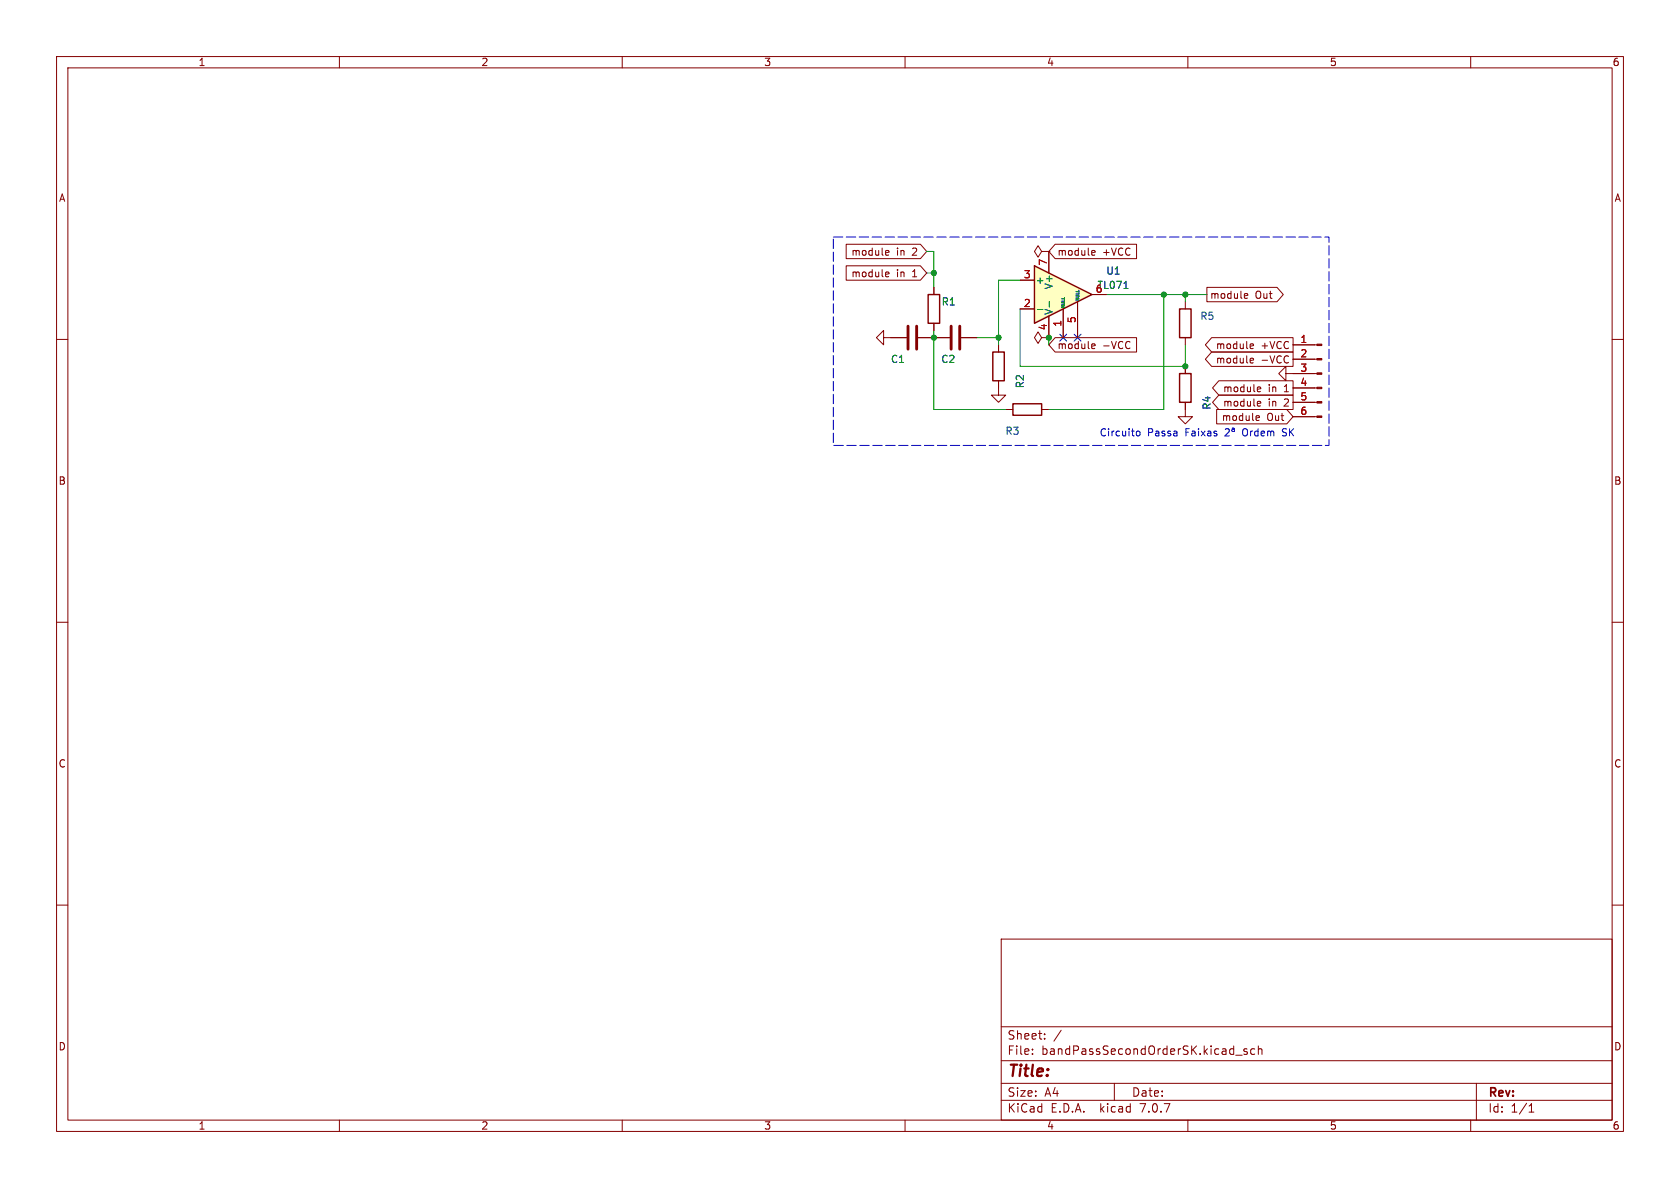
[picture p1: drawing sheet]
<svg xmlns="http://www.w3.org/2000/svg" width="297mm" height="210mm" viewBox="0 0 297 210" stroke-linecap="round" stroke-linejoin="round" font-family="sans-serif">
<g fill="none" stroke="#840000" stroke-width=".18">
<path d="M10 10h277v190h-277zM12 12h273v186h-273zM60 10v2M110 10v2M160 10v2M210 10v2M260 10v2M10 60h2M156.2 59.7v-1.3l-1.3 1.3 1.3 1.3v-1.3h4.1M162.3 59.7h2.8M184.1 59.7l-.6-1-.6 1 .6 1 .6-1h1.3M184.1 44.5l-.6-1.1-.6 1.1 .6 1 .6-1h1.3"/>
<path d="M185.4 59.7h.1M185.4 44.5h.1M209.5 53.3v1.3M209.5 59.7v1.3M285 60h2M177.8 72.4h1.3M184.1 72.4h1.3M209.5 71.1v2.6h1.3l-1.3 1.2-1.2-1.2h1.2M209.5 64.8v1.2M227.3 66v-1.2l-1.2 1.2 1.2 1.3v-1.3h5.5M228.6 73.7h4.2M228.6 71.1h4.2"/>
<path d="M228.6 68.6h4.2M228.6 63.5h4.2M228.6 61h4.2M10 110h2M285 110h2M10 160h2M285 160h2M177 166h108v32h-108zM60 198v2M110 198v2M160 198v2M177 194.5h108"/>
<path d="M177 191.5h108M177 187.5h108M177 181.5h108M182.5 186.3v.1M182.5 185.5v.1M184.7 183.6v.1M184.7 182.8v.1M187.6 182.1l-1.3 2M197 191.5v3M210 198v2M218.5 186.5h1.1M220.5 185.5l-.4-.1-.2 .2 .1 .2 .5 .2v.3h-.6"/>
<path d="M221.8 185.5l-.4-.1-.3 .3v.4l.1 .2h.6M222.5 185.5l.2-.1 .3 .1 .1 .9M222.5 184.9v1.5M260 198v2M261 191.5v6.5M270.3 196.6h.9M270.3 195.5l.4-.4v1.5"/>
</g>
<path d="M208.5 54.6h2.1v5.1h-2.1zM179.1 71.4h5v2h-5zM208.5 66h2.1v5.1h-2.1z" fill="none" stroke="#840000" stroke-width=".25"/>
<g fill="#840000" stroke="#840000" stroke-width=".18">
<path d="M232.8 73.5h.9v.3h-.9z"/>
<path d="M232.8 71h.9v.2h-.9z"/>
<path d="M232.8 68.5h.9v.2h-.9z"/>
<path d="M232.8 65.9h.9v.3h-.9z"/>
<path d="M232.8 63.4h.9v.2h-.9z"/>
<path d="M232.8 60.8h.9v.3h-.9z"/>
</g>
<path d="M160.5 57.7v4M162.1 57.7v4" fill="none" stroke="#840000" stroke-width=".51"/>
<path d="M182.9 47l10.1 5.1-10.1 5.1z" fill="#ffffc2"/>
<path d="M164.1 52.1h2v5.1h-2zM182.9 47l10.1 5.1-10.1 5.1zM175.5 62.2h2v5.1h-2z" fill="none" stroke="#840000" stroke-width=".25"/>
<g fill="none" stroke="#840000" stroke-width=".18">
<path d="M149.6 43.2h13.1l1.1 1.3-1.1 1.2h-13.1zM149.6 47h13.1l1.1 1.3-1.1 1.2h-13.1zM156.7 44.3h.4l.1 .3-.6 .1M156.7 48.1h.4l.1 .3-.6 .1M157.1 45.1h-.4M157.1 48.9h-.4M157.5 59.7h2.8M162.3 59.7h5.6M165.1 50.8v1.3M165.1 57.2v1.2M169.9 59.7h2.8M180.3 54.6h2.6"/>
<path d="M180.3 49.5h2.6M185.4 59.7h.1M185.4 44.5h.1M185.4 44.5v3.8M185.4 55.9v3.8M186.5 59.7h14.4v2.5h-14.4l-1.1-1.2zM186.5 43.2h14.4v2.5h-14.4l-1.1-1.2zM188 54.6v5.1M190.5 53.3v6.4M193 52.1h2.6M193.2 44.3h.3l.1 .3-.6 .1M193.5 45.1h-.3"/>
<path d="M213.4 50.8h12.4l1.1 1.3-1.1 1.2h-12.4zM214.2 59.7h14.4v2.5h-14.4l-1.1-1.2zM220.2 51.9l.3 .1 .1 .2-.6 .1M220.5 52.7h-.3M176.5 67.3v2.6h1.3l-1.3 1.2-1.2-1.2h1.2M176.5 61v1.2M193.2 60.8h.3l.1 .3-.6 .1M193.5 61.6h-.3M209.5 64.8v1.2M209.5 71.1v1.3M214.2 62.2h14.4v2.6h-14.4l-1.1-1.3zM215.1 72.4h12.4l1.1 1.3-1.1 1.2h-12.4z"/>
<path d="M215.5 67.3h13.1v2.6h-13.1l-1.1-1.3zM215.5 69.8h13.1v2.6h-13.1l-1.1-1.3zM221.2 60.8h.4v.3l-.6 .1M221.2 63.3l.4 .1v.2l-.6 .1M221.6 61.6h-.4M221.6 64.1l-.4 .1M222.2 73.5h.4l.1 .3-.6 .1M222.5 68.4l.3 .1 .1 .2-.6 .1M222.5 70.9l.3 .1 .1 .2-.6 .2M222.6 74.3h-.4M222.8 69.2l-.3 .1M222.8 71.7l-.3 .1"/>
<path d="M228.6 61h3.8M228.6 63.5h3.8M228.6 66h3.8M228.6 68.6h3.8M228.6 71.1h3.8M228.6 73.7h3.8"/>
</g>
<path d="M183.4 54.7h1M185.5 53.3v1M198.7 51h.7" fill="none" stroke="#006464" stroke-width=".18"/>
<path d="M168.1 57.7v4M169.7 57.7v4" fill="none" stroke="#840000" stroke-width=".51"/>
<path d="M200.9 76.3l.2-.1 .4 .1v.5l-.1 .2-.3 .1-.2-.2zM216.6 75.9l.5-.1 .2 .3-.8 1h.8M217.8 75.7h.4v.6M218.2 75.9h-.3l-.1 .2 .1 .2 .3-.1M226.7 77l.2 .1M226.9 75.8l-.2 .2 .2 .4" fill="none" stroke="#0000c2" stroke-width=".18"/>
<path d="M147.3 41.9h87.6v36.8h-87.6v-36.8" fill="none" stroke="#0000c2" stroke-width=".18" stroke-dasharray="1.7 .6"/>
<path d="M163.8 44.5h1.3v6.3M163.8 48.3h1.3M165.1 58.4v14h12.7M172.7 59.7h3.8M180.3 49.5h-3.8v11.5M180.3 54.6v10.2h29.2v-3.8M185.4 59.7v1.3M195.6 52.1h17.8M205.7 52.1v20.3h-20.3M209.5 52.1v1.2" fill="none" stroke="#009600" stroke-width=".18"/>
<path d="M187.4 59.1l1.2 1.2M188.6 59.1l-1.2 1.2M189.9 59.1l1.2 1.2M191.1 59.1l-1.2 1.2" fill="none" stroke="#000084" stroke-width=".18"/>
<g fill="#009600" stroke="#009600" stroke-width=".18">
<circle cx="185.4" cy="59.7" r=".46"/>
<circle cx="165.1" cy="48.3" r=".46"/>
<circle cx="165.1" cy="59.7" r=".46"/>
<circle cx="176.5" cy="59.7" r=".46"/>
<circle cx="209.5" cy="64.8" r=".46"/>
<circle cx="205.7" cy="52.1" r=".46"/>
<circle cx="209.5" cy="52.1" r=".46"/>
</g>
<text font-size="2.8" fill="#840000" x="178" y="190.9">Title:</text>
<g font-size="2.1" fill="#840000">
<text x="178" y="184">Sheet:</text>
<text x="178" y="186.7">File:</text>
<text x="184.1" y="186.7">bandPassSecondOrderSK.kicad_sch</text>
<text x="178" y="196.9">KiCad</text>
<text x="178" y="194.1">Size:</text>
<text x="184.7" y="194.1">A4</text>
<text x="185.7" y="196.9">E.D.A.</text>
<text x="194.6" y="196.9">kicad</text>
<text x="200" y="194.1">Date:</text>
<text x="201.8" y="196.9">7.0.7</text>
<text x="263" y="194.3">Rev:</text>
<text x="263" y="196.9">Id:</text>
<text x="267.1" y="196.9">1/1</text>
</g>
<g font-size="1.8" fill="#840000">
<text x="35" y="11.9">1</text>
<text x="85" y="11.9">2</text>
<text x="135" y="11.9">3</text>
<text x="185" y="11.9">4</text>
<text x="235" y="11.9">5</text>
<text x="285" y="11.9">6</text>
<text x="10.3" y="35.9">A</text>
<text x="285.3" y="35.9">A</text>
<text x="150.4" y="45.4">module</text>
<text x="158.5" y="45.4">in</text>
<text x="161.4" y="45.4">2</text>
<text x="186.8" y="45.4">module</text>
<text x="194.9" y="45.4">+VCC</text>
<text x="150.4" y="49.2">module</text>
<text x="158.5" y="49.2">in</text>
<text x="161.4" y="49.2">1</text>
<text x="213.8" y="53">module</text>
<text x="221.9" y="53">Out</text>
<text x="186.8" y="61.9">module</text>
<text x="194.9" y="61.9">-VCC</text>
<text x="214.9" y="64.5">module</text>
<text x="214.9" y="61.9">module</text>
<text x="222.9" y="64.5">-VCC</text>
<text x="222.9" y="61.9">+VCC</text>
<text x="216.1" y="69.5">module</text>
<text x="224.2" y="69.5">in</text>
<text x="227.1" y="69.5">1</text>
<text x="215.9" y="74.6">module</text>
<text x="216.1" y="72.1">module</text>
<text x="224" y="74.6">Out</text>
<text x="224.2" y="72.1">in</text>
<text x="227.1" y="72.1">2</text>
<text x="10.3" y="85.9">B</text>
<text x="285.3" y="85.9">B</text>
<text x="10.3" y="135.9">C</text>
<text x="285.3" y="135.9">C</text>
<text x="10.3" y="185.9">D</text>
<text x="285.3" y="185.9">D</text>
<text x="35" y="199.9">1</text>
<text x="85" y="199.9">2</text>
<text x="135" y="199.9">3</text>
<text x="185" y="199.9">4</text>
<text x="235" y="199.9">5</text>
<text x="285" y="199.9">6</text>
</g>
<g font-size="1.8" fill="#a90000">
<text x="185.2" y="47.1" transform="rotate(-90 185.2 47.1)">7</text>
<text x="180.9" y="49.3">3</text>
<text x="193.6" y="51.8">6</text>
<text x="180.9" y="54.4">2</text>
<text x="185.2" y="58.5" transform="rotate(-90 185.2 58.5)">4</text>
<text x="187.7" y="57.9" transform="rotate(-90 187.7 57.9)">1</text>
<text x="190.2" y="57.2" transform="rotate(-90 190.2 57.2)">5</text>
<text x="229.8" y="60.7">1</text>
<text x="229.8" y="63.2">2</text>
<text x="229.8" y="65.8">3</text>
<text x="229.8" y="68.3">4</text>
<text x="229.8" y="70.9">5</text>
<text x="229.8" y="73.4">6</text>
</g>
<g font-size="1.8" fill="#006464">
<text x="183" y="50.4">+</text>
<text x="186.3" y="51.3" transform="rotate(-90 186.3 51.3)">V+</text>
<text x="193.9" y="51.3">TL071</text>
<text x="195.5" y="48.7">U1</text>
<text x="166.4" y="54.2">R1</text>
<text x="186.3" y="55.8" transform="rotate(-90 186.3 55.8)">V-</text>
<text x="212.1" y="56.7">R5</text>
<text x="157.4" y="64.4">C1</text>
<text x="166.3" y="64.4">C2</text>
<text x="181.2" y="68.7" transform="rotate(-90 181.2 68.7)">R2</text>
<text x="177.6" y="77.1">R3</text>
<text x="214.2" y="72.5" transform="rotate(-90 214.2 72.5)">R4</text>
</g>
<g font-size="1.8" fill="#0000c2">
<text x="194.3" y="77.2">Circuito</text>
<text x="202.9" y="77.2">Passa</text>
<text x="209.7" y="77.2">Faixas</text>
<text x="220.2" y="77.2">Ordem</text>
<text x="227.4" y="77.2">SK</text>
</g>
<g font-size=".7" fill="#006464">
<text x="190.9" y="53.2" transform="rotate(-90 190.9 53.2)">NULL</text>
<text x="188.4" y="54.5" transform="rotate(-90 188.4 54.5)">NULL</text>
</g>
</svg>
